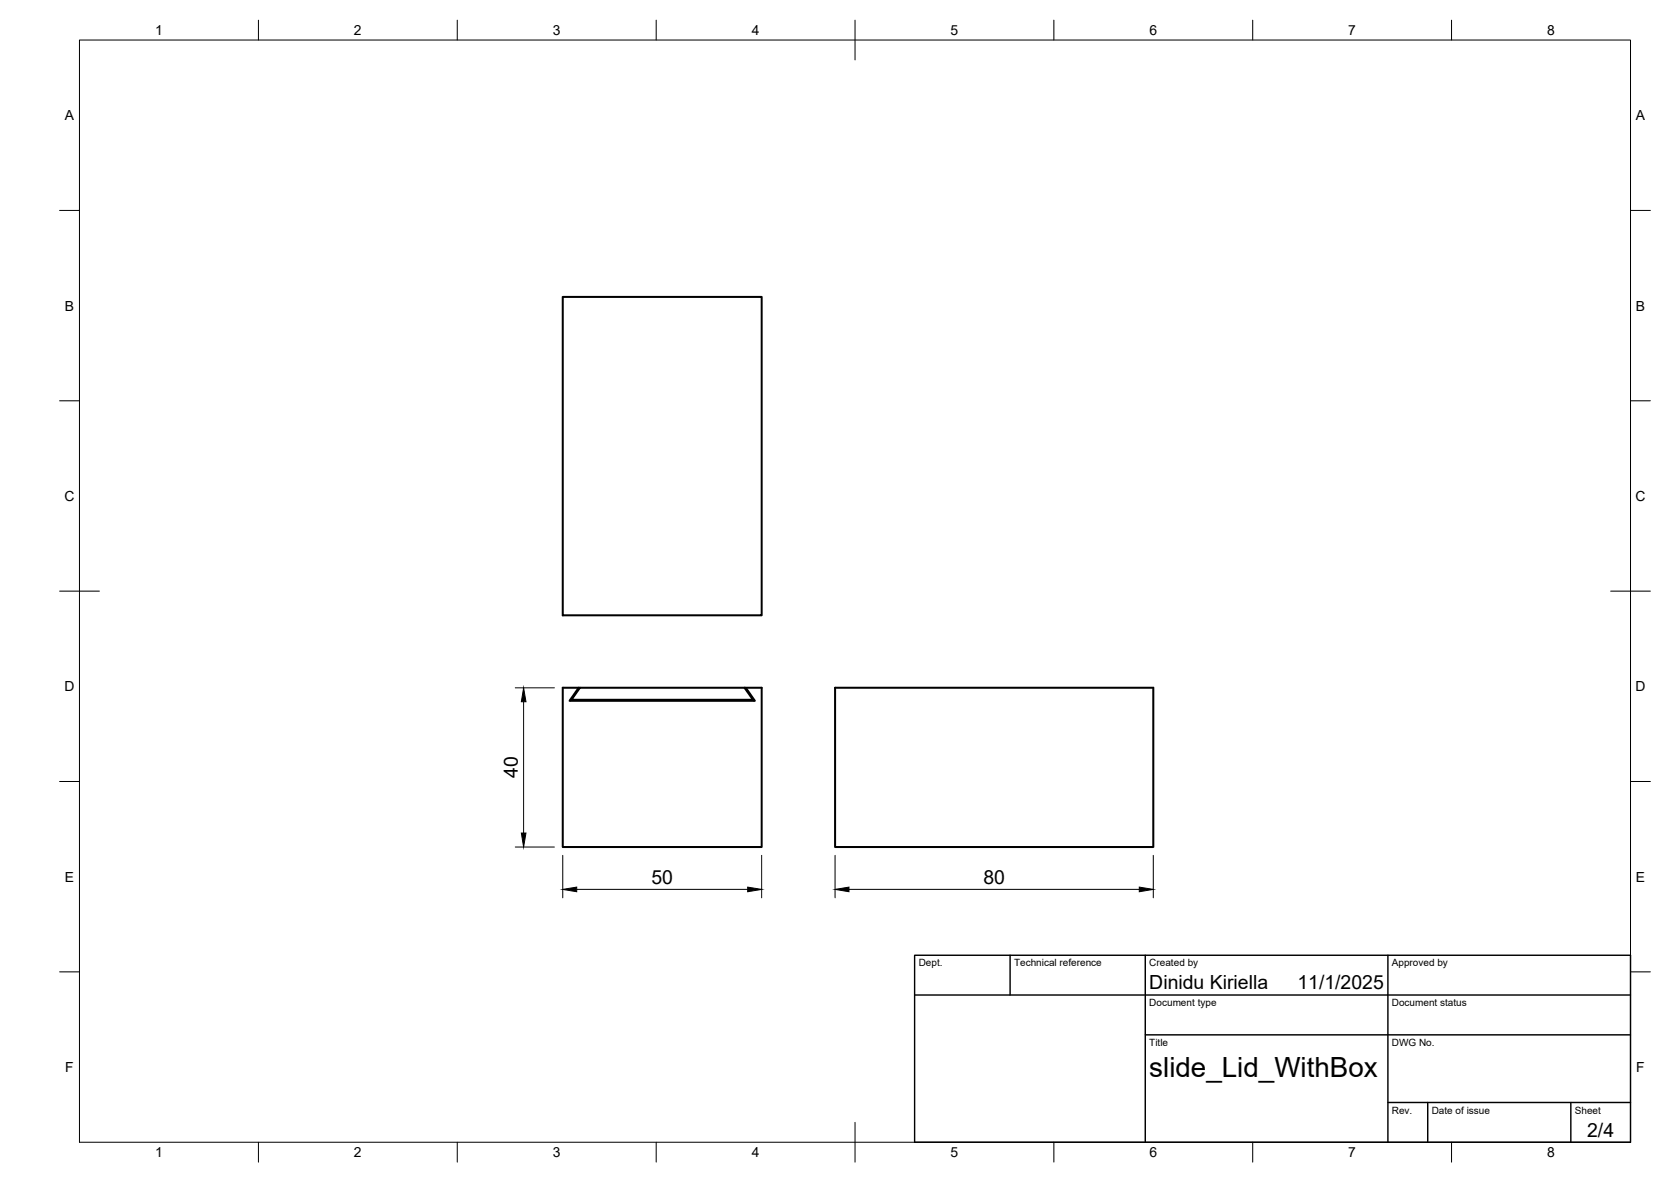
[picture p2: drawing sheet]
<svg xmlns="http://www.w3.org/2000/svg" width="420mm" height="297mm" viewBox="0 0 420 297" stroke-linecap="round" stroke-linejoin="round" font-family="sans-serif">
<!-- layer: Visible -->
<path d="M141.5 74.6h50v80h-50zM145.5 172.8h-4v40.1h50v-40.1h-4M145.8 172.8h-.3l-2.3 3.3h46.6l-2.3-3.3h-.3M145.8 172.8h41.4l2.1 3.1h-45.6zM210 172.8h80v40.1h-80z" fill="none" stroke="#000" stroke-width=".51"/>
<!-- layer: BORDER -->
<g fill="none" stroke="#000" stroke-width=".25">
<path d="M20 10.1h390v276.9h-390zM65 5.1v5M115 5.1v5M165 5.1v5M215 5.1v10M265 5.1v5M315 5.1v5M365 5.1v5M15 52.9h5M410 52.9h5M15 100.7h5M410 100.7h5"/>
<path d="M15 148.6h10M405 148.6h10M15 196.4h5M410 196.4h5M15 244.2h5M410 244.2h5M65 287v5M115 287v5M165 287v5M215 282.1v9.9M265 287v5M315 287v5"/>
<path d="M365 287v5"/>
</g>
<!-- layer: TITLEBLOCK -->
<path d="M230 240.1h180v46.9h-180zM230 250h180M254 240.1v9.9M288 240.1v46.9M349 240.1v46.9M288 260.1h122M349 277.1h61M359 277.1v9.9M395 277.1v9.9" fill="none" stroke="#000" stroke-width=".36"/>
<!-- layer: FD_Dimensions -->
<path d="M129.6 172.9h9.8M131.7 176.3v33M129.6 212.9h9.8M141.5 215v10.6M191.5 215v10.6M210 215v10.6M290 215v10.6M145 223.5h43M213.5 223.5h73" fill="none" stroke="#000" stroke-width=".25"/>
<path d="M131.7 172.9l.5 3.4h-1.1zM131.1 209.3h1.1l-.5 3.6zM141.5 223.5l3.5-.6v1.2zM188 222.9l3.5 .6-3.5 .6zM210 223.5l3.5-.6v1.2zM286.5 222.9l3.5 .6-3.5 .6z" fill="#000" stroke="#000" stroke-width=".25"/>
<text font-size="7" x="289" y="270.6">slide_Lid_WithBox</text>
<g font-size="4.9">
<text x="130.2" y="195.5" transform="rotate(-90 130.2 195.5)">40</text>
<text x="163.8" y="222">50</text>
<text x="247.3" y="222">80</text>
<text x="289" y="248.5">Dinidu Kiriella</text>
<text x="326.2" y="248.5">11/1/2025</text>
<text x="399.1" y="285.7">2/4</text>
</g>
<g font-size="3.5">
<text x="39" y="8.8">1</text>
<text x="89" y="8.8">2</text>
<text x="139" y="8.8">3</text>
<text x="189" y="8.8">4</text>
<text x="239" y="8.8">5</text>
<text x="289" y="8.8">6</text>
<text x="339" y="8.8">7</text>
<text x="389" y="8.8">8</text>
<text x="16.3" y="30.2">A</text>
<text x="411.3" y="30.2">A</text>
<text x="16.3" y="78">B</text>
<text x="411.3" y="78">B</text>
<text x="16.2" y="125.9">C</text>
<text x="411.2" y="125.9">C</text>
<text x="16.2" y="173.7">D</text>
<text x="411.2" y="173.7">D</text>
<text x="16.3" y="221.6">E</text>
<text x="411.3" y="221.6">E</text>
<text x="16.4" y="269.4">F</text>
<text x="411.4" y="269.4">F</text>
<text x="39" y="290.8">1</text>
<text x="89" y="290.8">2</text>
<text x="139" y="290.8">3</text>
<text x="189" y="290.8">4</text>
<text x="239" y="290.8">5</text>
<text x="289" y="290.8">6</text>
<text x="339" y="290.8">7</text>
<text x="389" y="290.8">8</text>
</g>
<g font-size="2.5">
<text x="231" y="242.9">Dept.</text>
<text x="255" y="242.9">Technical reference</text>
<text x="289" y="242.9">Created by</text>
<text x="350" y="242.9">Approved by</text>
<text x="289" y="252.8">Document type</text>
<text x="350" y="252.8">Document status</text>
<text x="289" y="262.9">Title</text>
<text x="350" y="262.9">DWG No.</text>
<text x="350" y="279.9">Rev.</text>
<text x="360" y="279.9">Date of issue</text>
<text x="396" y="279.9">Sheet</text>
</g>
</svg>
